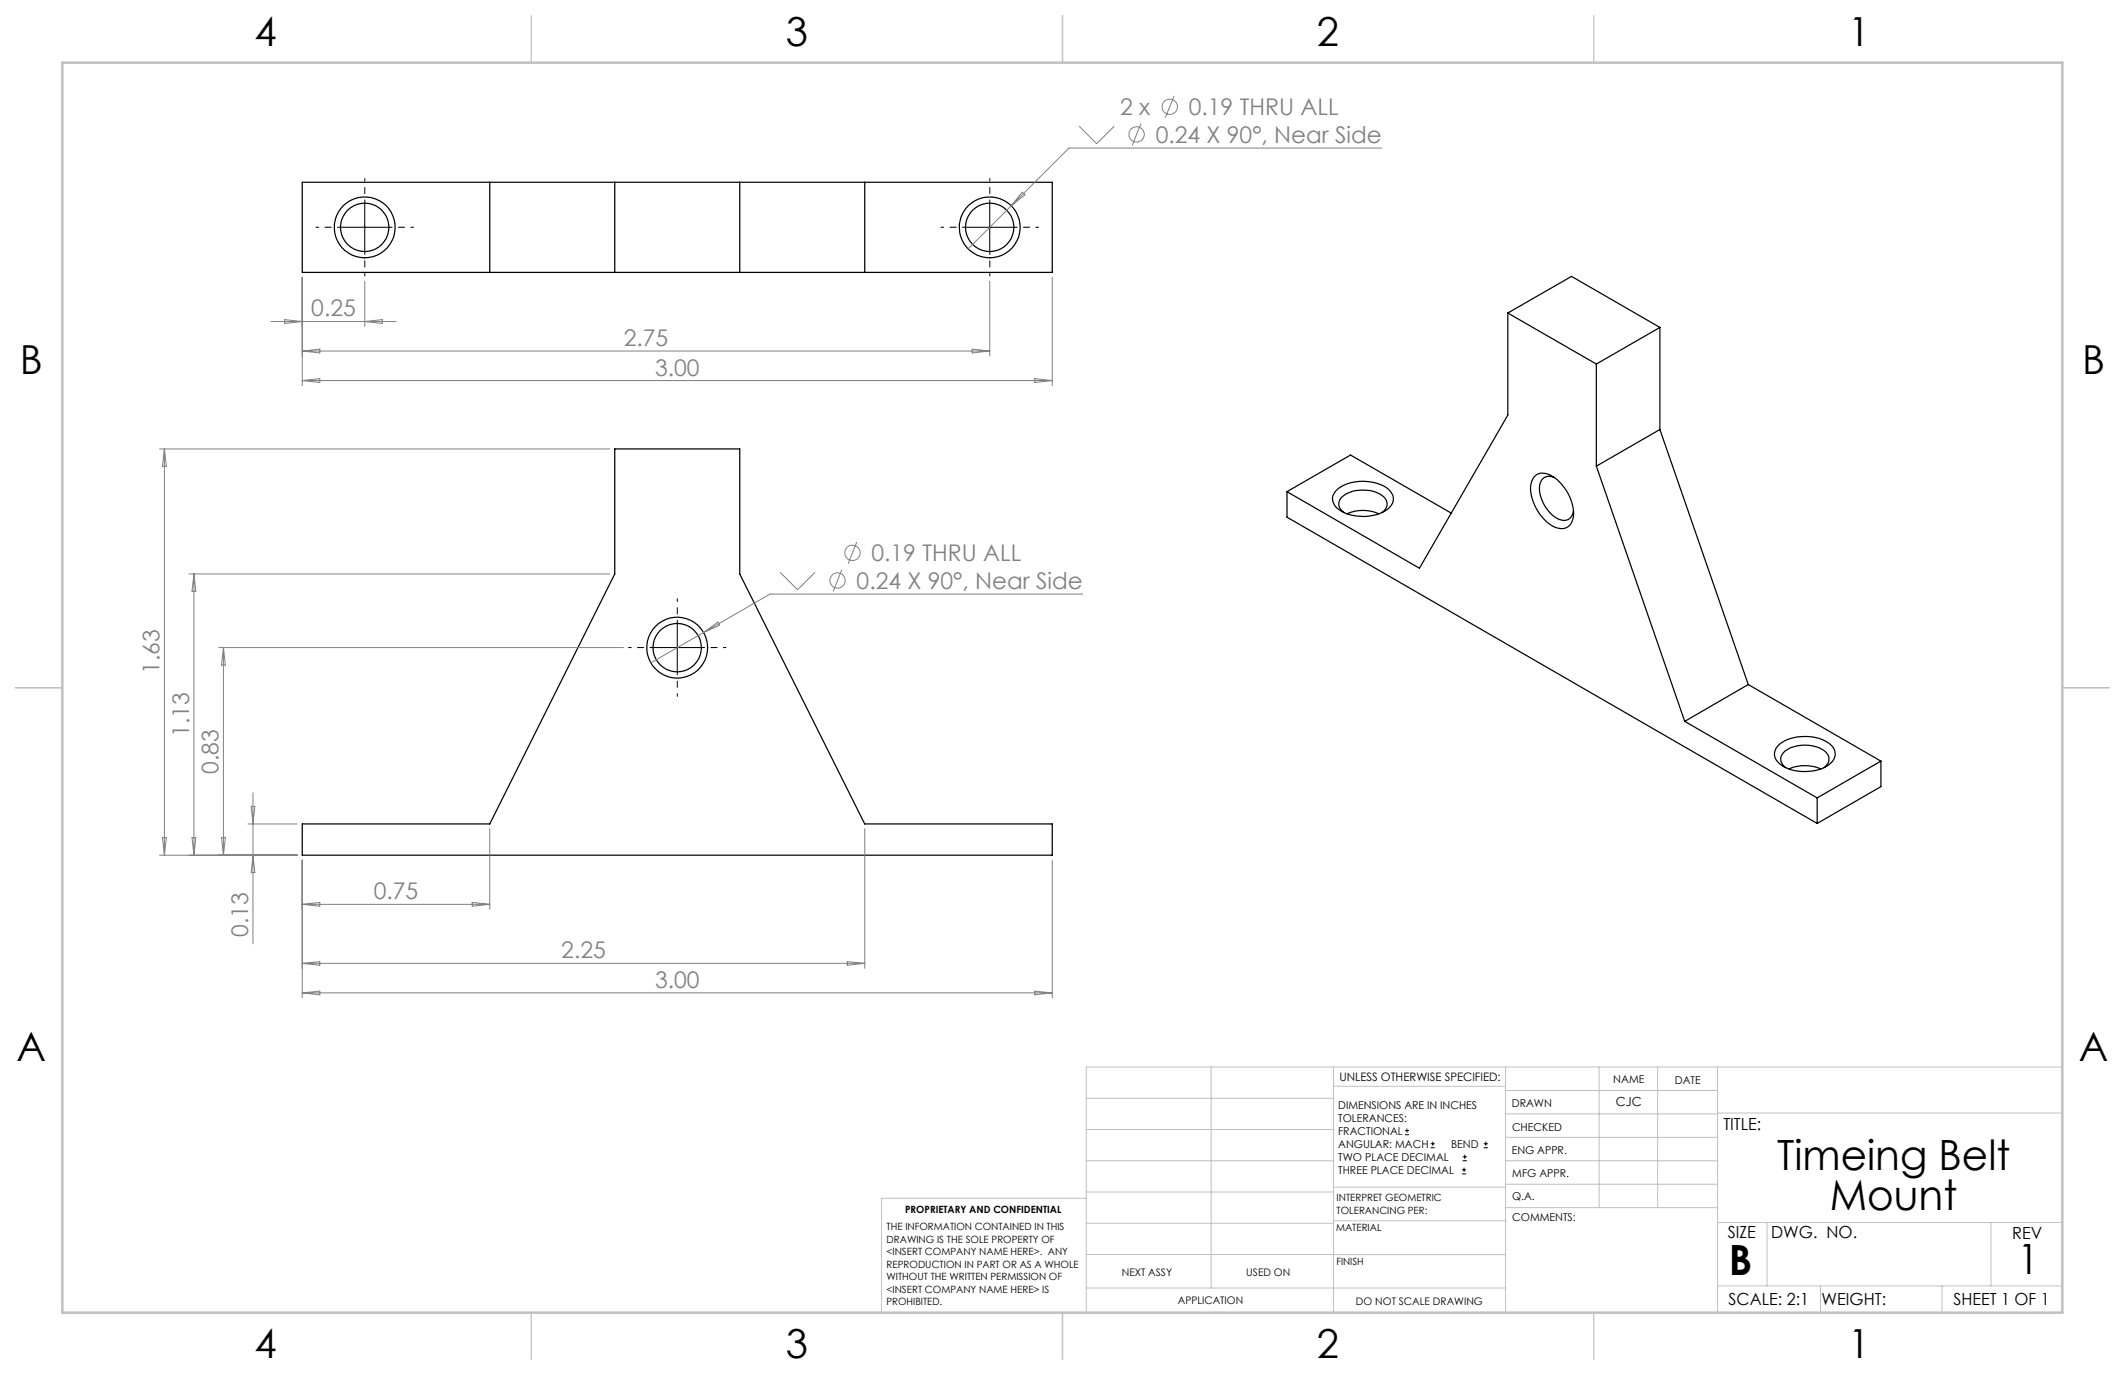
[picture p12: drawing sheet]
<svg xmlns="http://www.w3.org/2000/svg" width="432mm" height="279mm" viewBox="0 0 432 279" stroke-linecap="round" stroke-linejoin="round" font-family="sans-serif">
<g fill="none" stroke="#000" stroke-width=".25">
<path d="M61.4 37h152.4v18.4h-152.4zM99.5 37v18.4M124.9 37v18.4M150.3 37v18.4M175.7 37v18.4M306.4 63.6v20.7l-18 31.2-26.9-15.6M306.4 63.6l18 10.4M306.4 63.6l12.9-7.4 18 10.3M324.4 74v20.7M337.3 66.5l-12.9 7.5M337.3 66.5v20.8M124.9 91.2h25.4v25.4l25.4 50.8h38.1v6.4h-152.4v-6.4h38.1l25.4-50.8z"/>
<path d="M261.5 99.9v5.2l107.8 62.2M261.5 99.9l12.9-7.4 20.5 11.8M271.9 99.3a9.2 9.2 0 0 1 10.3 .1 2.48 2.48 0 0 1-.4 4.2 9.2 9.2 0 0 1-10.3-.5 2.4 2.4 0 0 1 .4-3.8zM311.9 96.8a2.73 2.73 0 0 1 3.6 0 9.4 9.4 0 0 1 4.2 8.2 2.48 2.48 0 0 1-3.5 2.2 9.2 9.2 0 0 1-5.1-9zM315.8 97a2.05 2.05 0 0 0-2.2 .2 2.05 2.05 0 0 0-.8 2.1 7.5 7.5 0 0 0 4 6.3 1.97 1.97 0 0 0 2.9-1.8M324.4 94.7l17.9 51.9M337.3 87.3l-12.9 7.4M337.3 87.3l17.9 51.8M273.1 104.1a1.95 1.95 0 0 1-.1-3.3 7.2 7.2 0 0 1 8.3 .3 1.94 1.94 0 0 1-.5 3M273.7 104.4a7.7 7.7 0 0 1 6.5 0M355.2 139.1l-12.9 7.5M355.2 139.1l27 15.6"/>
<path d="M342.3 146.6l27 15.5M361.7 151.2a9.2 9.2 0 0 1 10.2 .1 2.47 2.47 0 0 1-.4 4.2 9.4 9.4 0 0 1-9.7-.1 2.46 2.46 0 0 1-.1-4.2zM362.9 156a2.05 2.05 0 0 1-1-2 2.05 2.05 0 0 1 1.4-1.7 7.1 7.1 0 0 1 7.8 .7 1.92 1.92 0 0 1-.5 3M363.5 156.2a8.1 8.1 0 0 1 6.5 0M382.2 154.7l-12.9 7.4M382.2 154.7v5.1l-12.9 7.5M369.3 162.1v5.2"/>
<circle cx="74.1" cy="46.2" r="4.9"/>
<circle cx="74.1" cy="46.2" r="6.2"/>
<circle cx="201.1" cy="46.2" r="4.9"/>
<circle cx="201.1" cy="46.2" r="6.2"/>
<circle cx="137.6" cy="131.6" r="4.9"/>
<circle cx="137.6" cy="131.6" r="6.2"/>
</g>
<g fill="none" stroke="#808080" stroke-width=".2">
<path d="M238.6 19.5l-1.8 4.4M207.7 39.1l.6 .5-2.8 2.2zM219.3 25.6l3.5 3.6 3.6-3.6M231.8 25.1l-1.7 4.4M280.8 30.1h-63.6l-20.5 20.5M61.4 56.3v22.1M74.1 57.1v9.2M201.1 57.1v15.3M213.8 56.3v22.1M55.1 65.3h25.4M57.9 64.9l3.5 .4-3.5 .4zM61.4 71.3l3.6-.4v.8z"/>
<path d="M61.4 77.3l3.6-.4v.8zM61.4 71.3h139.7M61.4 77.3h152.4M74.1 65.3l3.6-.4v.8zM197.6 70.9l3.5 .4-3.5 .4zM210.3 76.9l3.5 .4-3.5 .4zM32.4 91.2h91.5M33.4 91.2v82.6M33.4 91.2l.4 3.6h-.8zM38.4 116.6h85.5M39.4 116.6v57.2M39.4 116.6l.4 3.6h-.8z"/>
<path d="M158.5 116.3l3.6 3.5 3.5-3.5M171.1 115.7l-1.8 4.5M174.1 110.1l-1.8 4.5M44.4 131.6h82.3M45.4 131.6v42.2M45.4 131.6l.4 3.5h-.8zM143 128.5l-10.7 6.2M143 128.5l2.9-2.1 .3 .7zM220 120.7h-63.5l-13.5 7.8M32.4 173.8h28M33 170.2h.8l-.4 3.6zM39 170.2h.8l-.4 3.6z"/>
<path d="M45 170.2h.8l-.4 3.6zM50.4 167.4h10M51 163.9h.8l-.4 3.5zM51.4 161.1v30.7M51.4 173.8l.4 3.5h-.8zM61.4 174.8v28M99.5 168.4v16.4M175.7 168.4v28.4M213.8 174.8v28M61.4 183.8h38.1M61.4 183.8l3.6-.4v.7zM61.4 195.8l3.6-.4v.7z"/>
<path d="M61.4 195.8h114.3M96 183.4l3.5 .4-3.5 .3zM172.2 195.4l3.5 .4-3.5 .3zM61.4 201.8l3.6-.4v.7zM61.4 201.8h152.4M210.3 201.4l3.5 .4-3.5 .3z"/>
<circle cx="231" cy="27.3" r="1.56"/>
<circle cx="237.7" cy="21.7" r="1.56"/>
<circle cx="170.2" cy="118" r="1.55"/>
<circle cx="173.2" cy="112.4" r="1.55"/>
</g>
<g fill="none" stroke="#000" stroke-width=".2">
<path d="M69.1 46.2h10M74.1 41.2v10M196.1 46.2h10M201.1 41.2v10M132.6 131.6h10M137.6 126.6v10M285.5 230.6h.8M285.5 229.7h.8M285.9 229.3v.9M290.7 233.2h.8M290.7 232.4h.8M291.1 232v.8"/>
<path d="M297.1 238.5h.8M297.1 237.7h.8M297.2 235.9h.9M297.2 235.1h.9M297.5 237.3v.8M297.6 234.6v.9M301.5 233.2h.8M301.5 232.4h.8M301.9 232v.8"/>
</g>
<path d="M69.1 46.2h-4.9M74.1 41.2v-4.9M74.1 51.2v4.9M79.1 46.2h4.9M196.1 46.2h-4.9M201.1 41.2v-4.9M201.1 51.2v4.9M206.1 46.2h4.9M132.6 131.6h-4.9M137.6 126.6v-4.9M137.6 136.6v4.9M142.6 131.6h4.9" fill="none" stroke="#000" stroke-width=".2" stroke-dasharray="15.2 1.3 1.3 1.3" stroke-dashoffset="14.7"/>
<g fill="none" stroke="#c0c0c0" stroke-width=".2">
<path d="M246.1 216.8v44.9M271 216.8v49.9M305.9 216.8v49.9M324.9 216.8v28.6M336.8 216.8v28.6M349 216.8v49.9M419.1 216.8h-198.4v49.9M220.7 235.9h50.3M220.7 229.5h50.3M220.7 223.2h50.3M271 220.7h34.9M305.9 231.1h43.1"/>
<path d="M305.9 226.3h43.1M305.9 221.6h43.1M305.9 235.9h43.1M349 226.2h70.1M220.7 248.6h50.3M220.7 242.2h50.3M220.7 254.9h50.3M220.7 243.5h-41.6v23.2M271 255h34.9M271 248.1h35M271 241.2h35M305.9 240.6h43.1"/>
<path d="M306 245.4h43M349 248.4h70.1M359.1 248.4v12.9M404.6 248.4v12.9M220.7 261.7h85.2M349 261.3h70.1M369.9 261.3v5.4M394.6 261.3v5.4"/>
</g>
<path d="M108 3.2v9.5M215.9 3.2v9.5M323.8 3.2v9.5M3.1 139.7h9.6M419.1 139.7h9.5M108 266.7v9.6M215.9 266.7v9.6M323.8 266.7v9.6" fill="none" stroke="#c0c0c0" stroke-width=".25"/>
<path d="M12.7 12.7h406.4v254h-406.4z" fill="none" stroke="#c0c0c0" stroke-width=".5"/>
<g font-size="8.5">
<text x="361.1" y="237.7">Timeing Belt</text>
<text x="371.8" y="245.8">Mount</text>
<text x="351.3" y="259">B</text>
<text x="410" y="258.9">1</text>
</g>
<g font-size="8.1">
<text x="51.7" y="9.3">4</text>
<text x="159.7" y="9.3">3</text>
<text x="267.6" y="9.3">2</text>
<text x="375.6" y="9.3">1</text>
<text x="4" y="76">B</text>
<text x="423.1" y="76">B</text>
<text x="3.3" y="215.7">A</text>
<text x="422.4" y="215.7">A</text>
<text x="51.7" y="276">4</text>
<text x="159.7" y="276">3</text>
<text x="267.6" y="276">2</text>
<text x="375.6" y="276">1</text>
</g>
<g font-size="4.7" fill="#808080">
<text x="227.6" y="23.4">2 x</text>
<text x="241.6" y="23.4">0.19 THRU ALL</text>
<text x="234.8" y="29">0.24 X 90°, Near Side</text>
<text x="63.3" y="64.3">0.25</text>
<text x="126.8" y="70.3">2.75</text>
<text x="133.1" y="76.3">3.00</text>
<text x="174.1" y="119.6">0.24 X 90°, Near Side</text>
<text x="177.1" y="114">0.19 THRU ALL</text>
<text x="32.4" y="137" transform="rotate(-90 32.4 137)">1.63</text>
<text x="38.4" y="149.7" transform="rotate(-90 38.4 149.7)">1.13</text>
<text x="44.4" y="157.2" transform="rotate(-90 44.4 157.2)">0.83</text>
<text x="76" y="182.7">0.75</text>
<text x="50.4" y="190.4" transform="rotate(-90 50.4 190.4)">0.13</text>
<text x="114.1" y="194.7">2.25</text>
<text x="133.1" y="200.7">3.00</text>
</g>
<g font-size="3.4">
<text x="350.2" y="229.5">TITLE:</text>
<text x="351.1" y="251.6">SIZE</text>
<text x="359.9" y="251.6">DWG. NO.</text>
<text x="408.9" y="251.7">REV</text>
<text x="351.2" y="265.2">SCALE: 2:1</text>
<text x="370.1" y="265.3">WEIGHT:</text>
<text x="396.9" y="265.2">SHEET 1 OF 1</text>
</g>
<text font-size="2.5" x="328.4" y="224.8">CJC</text>
<text font-size="2.4" x="272.2" y="219.7">UNLESS OTHERWISE SPECIFIED:</text>
<g font-size="2.2">
<text x="327.8" y="220.1">NAME</text>
<text x="340.3" y="220.2">DATE</text>
<text x="271.9" y="225.3">DIMENSIONS ARE IN INCHES</text>
<text x="271.9" y="227.9">TOLERANCES:</text>
<text x="307.2" y="224.9">DRAWN</text>
<text x="271.9" y="230.6">FRACTIONAL</text>
<text x="271.9" y="233.2">ANGULAR: MACH</text>
<text x="294.9" y="233.2">BEND</text>
<text x="307.3" y="229.8">CHECKED</text>
<text x="271.9" y="235.9">TWO PLACE DECIMAL</text>
<text x="271.9" y="238.5">THREE PLACE DECIMAL</text>
<text x="307.2" y="234.5">ENG APPR.</text>
<text x="307.3" y="239.2">MFG APPR.</text>
<text x="307.3" y="243.9">Q.A.</text>
<text x="307.3" y="248.1">COMMENTS:</text>
</g>
<g font-size="2.1">
<text x="227.9" y="259.2">NEXT ASSY</text>
<text x="253.3" y="259.2">USED ON</text>
<text x="239.3" y="265">APPLICATION</text>
<text x="275.5" y="265.1">DO NOT SCALE DRAWING</text>
</g>
<g font-size="2">
<text x="271.6" y="244.1">INTERPRET GEOMETRIC</text>
<text x="180.2" y="250">THE INFORMATION CONTAINED IN THIS</text>
<text x="183.9" y="246.4">PROPRIETARY AND CONFIDENTIAL</text>
<text x="271.5" y="250.2">MATERIAL</text>
<text x="271.6" y="246.6">TOLERANCING PER:</text>
<text x="180.2" y="252.5">DRAWING IS THE SOLE PROPERTY OF</text>
<text x="180.2" y="255.1">&lt;INSERT COMPANY NAME HERE&gt;. ANY</text>
<text x="180.2" y="257.6">REPRODUCTION IN PART OR AS A WHOLE</text>
<text x="271.5" y="257">FINISH</text>
<text x="180.2" y="260.1">WITHOUT THE WRITTEN PERMISSION OF</text>
<text x="180.2" y="262.6">&lt;INSERT COMPANY NAME HERE&gt; IS</text>
<text x="180.2" y="265.2">PROHIBITED.</text>
</g>
</svg>
